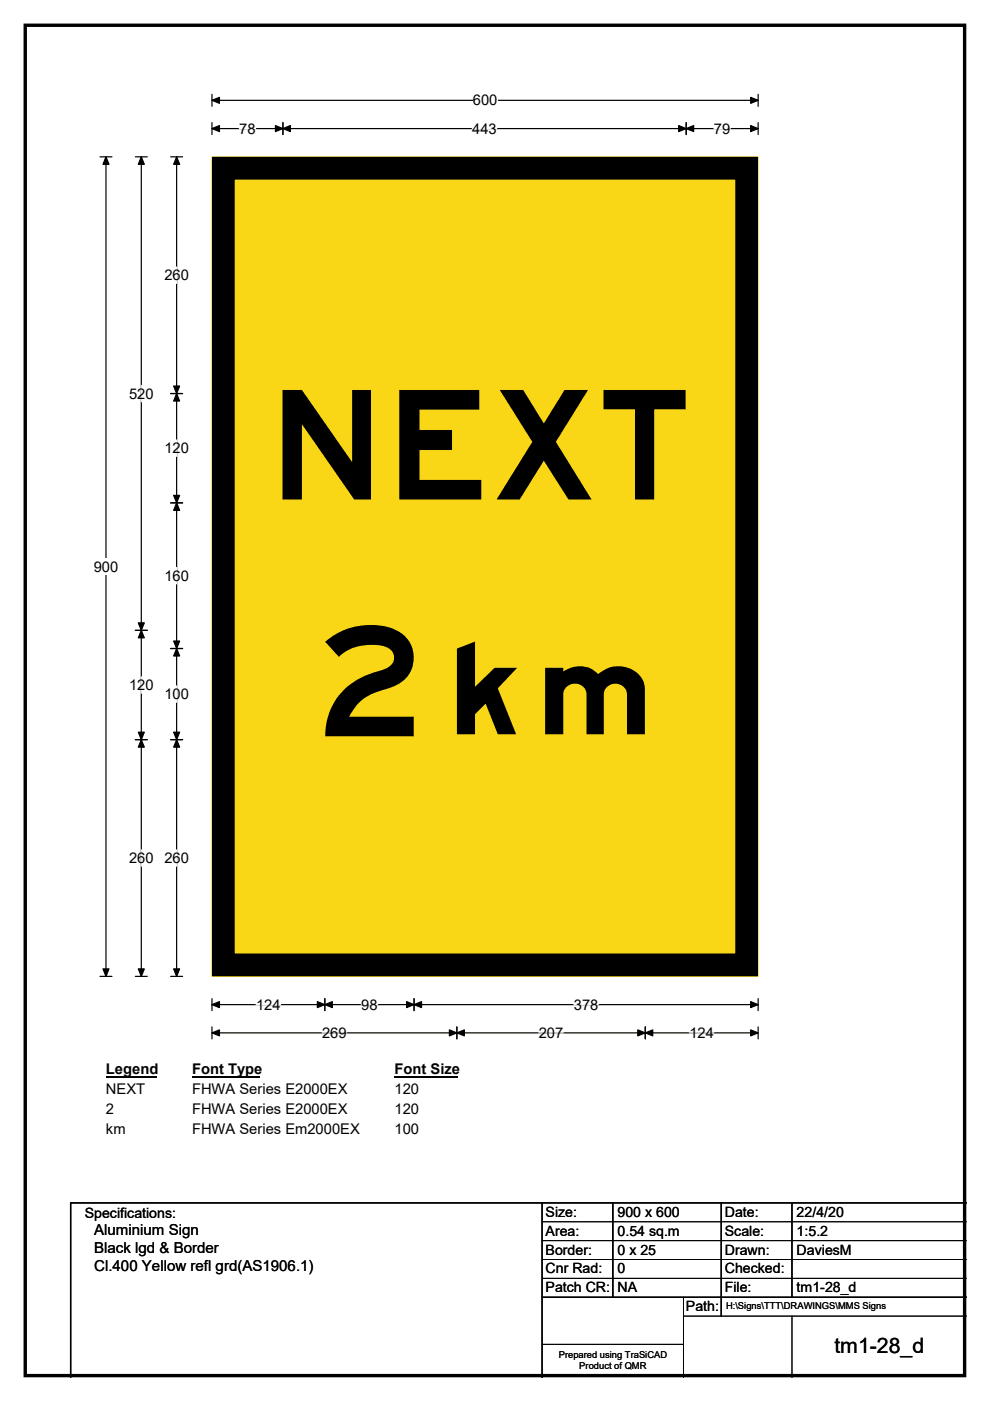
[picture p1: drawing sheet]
<svg xmlns="http://www.w3.org/2000/svg" width="210mm" height="297mm" viewBox="0 0 210 297" stroke-linecap="round" stroke-linejoin="round" font-family="sans-serif">
<path d="M5.4 5.4h199.2v286.3h-199.2z" fill="none" stroke="#000" stroke-width=".72"/>
<path d="M45 21.3h115.8M45 20v2.5M160.8 20v2.5" fill="none" stroke="#000" stroke-width=".25"/>
<path d="M45 21.3l1.5-.7v1.3zM159.2 20.6l1.6 .7-1.6 .6z" fill="#000" stroke="#000" stroke-width=".25"/>
<path d="M100.3 19.5h5.2v3.5h-5.2z" fill="#fff"/>
<g fill="none" stroke="#000" stroke-width=".25">
<path d="M21.2 33.3h2.5M22.5 33.3v173.7M45 27.3h115.8M45 26v2.5M60 26v2.5M145.5 26v2.5M160.8 26v2.5M21.2 207h2.5M45 211.7v2.6M45 217.7v2.6M45 213h115.8M45 219h115.8"/>
<path d="M68.9 211.7v2.6M87.8 211.7v2.6M96.9 217.7v2.6M136.9 217.7v2.6M160.8 211.7v2.6M160.8 217.7v2.6"/>
</g>
<g fill="#000" stroke="#000" stroke-width=".25">
<path d="M22.5 33.3l.6 1.5h-1.3zM45 27.3l1.5-.7v1.3zM60 27.3l1.6-.7v1.3zM58.4 26.6l1.6 .7-1.6 .6zM144 26.6l1.5 .7-1.5 .6zM145.5 27.3l1.6-.7v1.3zM159.2 26.6l1.6 .7-1.6 .6zM21.8 205.4h1.3l-.6 1.6zM45 213l1.5-.6v1.2zM45 219l1.5-.6v1.2zM68.9 213l1.6-.6v1.2zM67.3 212.4l1.6 .6-1.6 .6z"/>
<path d="M86.2 212.4l1.6 .6-1.6 .6zM87.8 213l1.6-.6v1.2zM96.9 219l1.6-.6v1.2zM95.3 218.4l1.6 .6-1.6 .6zM135.3 218.4l1.6 .6-1.6 .6zM136.9 219l1.6-.6v1.2zM159.2 212.4l1.6 .6-1.6 .6zM159.2 218.4l1.6 .6-1.6 .6z"/>
</g>
<path d="M50.8 27.3h3.4M100.2 27.3h5.2M151.4 27.3h3.5M54.3 213h5.2M68.3 219h5.2M76.6 213h3.5M114.3 219h5.2M121.7 213h5.2M146.2 219h5.2" fill="none" stroke="#fff" stroke-width=".25"/>
<path d="M19.9 118.4h5.2v3.5h-5.2z" fill="#fff"/>
<path d="M28.7 33.3h2.5M30 33.3v173.7M36.2 33.3h2.5M37.5 33.3v173.7M36.2 83.4h2.5M36.2 106.6h2.5M28.7 133.6h2.5M36.2 137.5h2.5M28.7 156.8h2.5M36.2 156.8h2.5M28.7 207h2.5M36.2 207h2.5" fill="none" stroke="#000" stroke-width=".25"/>
<g fill="#000" stroke="#000" stroke-width=".25">
<path d="M30 33.3l.6 1.5h-1.3zM37.5 33.3l.6 1.5h-1.3zM37.5 83.4l.6 1.6h-1.3zM36.8 81.9h1.3l-.6 1.5zM36.8 105h1.3l-.6 1.6zM37.5 106.6l.6 1.6h-1.3zM30 133.6l.6 1.6h-1.3zM29.3 132.1h1.3l-.6 1.5zM36.8 135.9h1.3l-.6 1.6zM37.5 137.5l.6 1.6h-1.3zM29.3 155.2h1.3l-.6 1.6zM30 156.8l.6 1.6h-1.3z"/>
<path d="M36.8 155.2h1.3l-.6 1.6zM37.5 156.8l.6 1.6h-1.3zM29.3 205.4h1.3l-.6 1.6zM36.8 205.4h1.3l-.6 1.6z"/>
</g>
<path d="M37.5 56.6v3.5M30 81.7v3.5M37.5 93.3v3.5M37.5 120.3v3.5M30 143.5v3.5M37.5 145.4v3.5M30 180.2v3.5M37.5 180.2v3.5" fill="none" stroke="#fff" stroke-width=".25"/>
<path d="M22.5 225h10.7v3.5h-10.7z" fill="#fff"/>
<path d="M22.5 228.3h10.7" fill="none" stroke="#000" stroke-width=".32"/>
<path d="M40.7 225h14.4v3.5h-14.4z" fill="#fff"/>
<path d="M40.7 228.3h14.4" fill="none" stroke="#000" stroke-width=".32"/>
<path d="M83.7 225h13.5v3.5h-13.5z" fill="#fff"/>
<path d="M83.7 228.3h13.5" fill="none" stroke="#000" stroke-width=".32"/>
<g fill="#fff">
<path d="M22.5 229.2h8.3v3.5h-8.3z"/>
<path d="M40.7 229.2h32.9v3.5h-32.9z"/>
<path d="M83.7 229.2h5.2v3.5h-5.2z"/>
<path d="M22.5 233.4h1.7v3.5h-1.7z"/>
<path d="M40.7 233.4h32.9v3.5h-32.9z"/>
<path d="M83.7 233.4h5.2v3.5h-5.2z"/>
<path d="M22.5 237.6h4.1v3.4h-4.1z"/>
<path d="M40.7 237.6h35.5v3.4h-35.5z"/>
<path d="M83.7 237.6h5.2v3.4h-5.2z"/>
</g>
<path d="M45 33.3h115.8v173.7h-115.8z" fill="#fad716"/>
<path d="M45 33.3h115.8v173.7h-115.8z" fill="none" stroke="#fad716" stroke-width=".21"/>
<path d="M47.4 35.7h111v168.9h-111z" fill="none" stroke="#000" stroke-width="4.8"/>
<path d="M115 255v37M130 255v20M153 255v24M168 255v20M205 255h-190v37M115 275h90" fill="none" stroke="#000" stroke-width=".3"/>
<path d="M115 259h90M115 263h90M115 267h90M115 271h90M145 279h60M145 275v17M168 279v13M115 285h30" fill="none" stroke="#000" stroke-width=".21"/>
<g font-size="32.2">
<text x="56.9" y="105.9">NEXT</text>
<text x="67.4" y="156.1">2</text>
</g>
<text font-size="26.8" x="93" y="155.7">km</text>
<text font-size="4.5" x="177" y="286.9">tm1-28_d</text>
<g font-size="3.2">
<text x="20" y="261.9">Aluminium Sign</text>
<text x="20" y="265.7">Black lgd &amp; Border</text>
<text x="20" y="269.6">Cl.400 Yellow refl grd(AS1906.1)</text>
</g>
<g font-size="3.1">
<text x="100.3" y="22.3">600</text>
<text x="50.8" y="28.3">78</text>
<text x="100.2" y="28.3">443</text>
<text x="151.4" y="28.3">79</text>
<text x="34.9" y="59.4">260</text>
<text x="27.4" y="84.5">520</text>
<text x="34.9" y="96.1">120</text>
<text x="19.9" y="121.2">900</text>
<text x="34.9" y="123.1">160</text>
<text x="27.4" y="146.3">120</text>
<text x="34.9" y="148.2">100</text>
<text x="27.4" y="183">260</text>
<text x="34.9" y="183">260</text>
<text x="54.3" y="214.1">124</text>
<text x="76.6" y="214.1">98</text>
<text x="121.7" y="214.1">378</text>
<text x="68.3" y="220">269</text>
<text x="114.3" y="220">207</text>
<text x="146.2" y="220">124</text>
<text x="22.5" y="227.8">Legend</text>
<text x="40.7" y="227.8">Font Type</text>
<text x="83.7" y="227.8">Font Size</text>
<text x="22.5" y="232">NEXT</text>
<text x="40.7" y="232">FHWA Series E2000EX</text>
<text x="83.7" y="232">120</text>
<text x="22.5" y="236.2">2</text>
<text x="40.7" y="236.2">FHWA Series E2000EX</text>
<text x="83.7" y="236.2">120</text>
<text x="22.5" y="240.3">km</text>
<text x="40.7" y="240.3">FHWA Series Em2000EX</text>
<text x="83.7" y="240.3">100</text>
</g>
<g font-size="3">
<text x="115.7" y="258">Size:</text>
<text x="131" y="258">900 x 600</text>
<text x="153.7" y="258">Date:</text>
<text x="169" y="258">22/4/20</text>
<text x="18" y="258.2">Specifications:</text>
<text x="115.7" y="262">Area:</text>
<text x="131" y="262">0.54 sq.m</text>
<text x="153.7" y="262">Scale:</text>
<text x="169" y="262">1:5.2</text>
<text x="115.7" y="266">Border:</text>
<text x="115.7" y="270">Cnr Rad:</text>
<text x="131" y="266">0 x 25</text>
<text x="131" y="270">0</text>
<text x="153.7" y="266">Drawn:</text>
<text x="153.7" y="270">Checked:</text>
<text x="169" y="266">DaviesM</text>
<text x="115.7" y="274">Patch CR:</text>
<text x="131" y="274">NA</text>
<text x="153.7" y="274">File:</text>
<text x="169" y="274">tm1-28_d</text>
<text x="145.5" y="278">Path:</text>
</g>
<g font-size="2">
<text x="154" y="277.6">H:\Signs\TTT\DRAWINGS\MMS Signs</text>
<text x="118.5" y="287.8">Prepared using TraSiCAD</text>
<text x="122.9" y="290.2">Product of QMR</text>
</g>
</svg>
